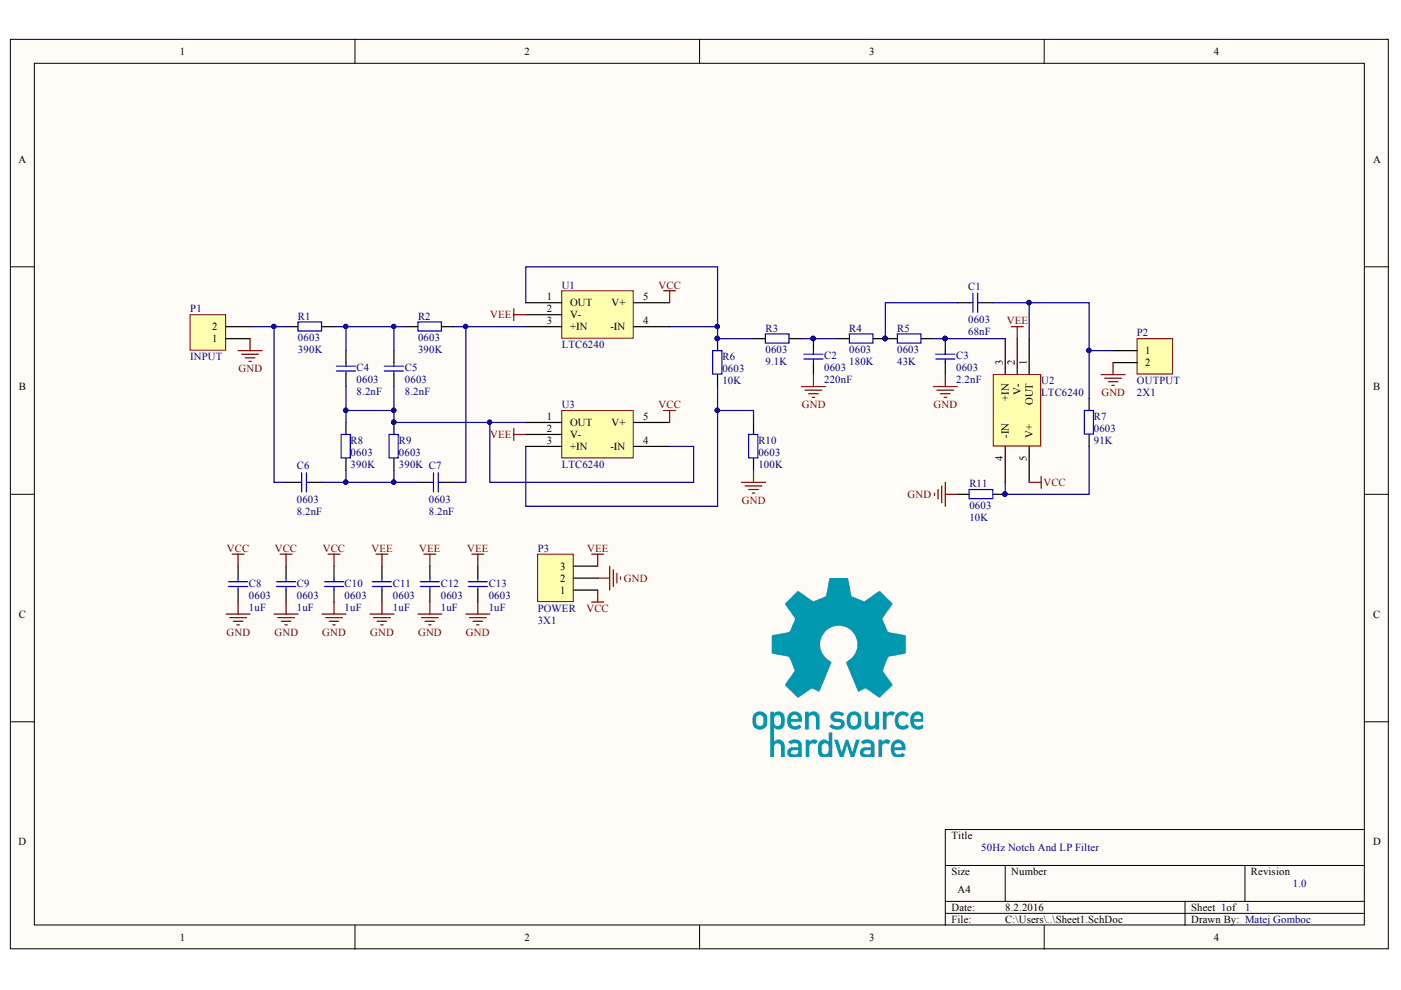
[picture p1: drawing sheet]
# Altium project PCB_Project.PrjPcb
1 sheet, 30 parts. Net scope: global (net labels, ports and power ports of the same name join across sheets).
Board file: PCB1.PcbDoc

## Sheet Sheet1.SchDoc: 50Hz Notch And LP Filter
size A4; ApprovedBy: Matej Gomboc; CheckedBy: Matej Gomboc; Author: Matej Gomboc; DrawnBy: Matej Gomboc; Engineer: Matej Gomboc; DocumentNumber: 1; Revision: 1.0; SheetNumber: 1; SheetTotal: 1

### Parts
C1  0603  value 68nF  [J1-0603]
C2  0603  value 220nF  [J1-0603]
C3  0603  value 2.2nF  [J1-0603]
C4  0603  value 8.2nF  [J1-0603]
C5  0603  value 8.2nF  [J1-0603]
C6  0603  value 8.2nF  [J1-0603]
C7  0603  value 8.2nF  [J1-0603]
C8  0603  value 1uF  [J1-0603]
C9  0603  value 1uF  [J1-0603]
C10  0603  value 1uF  [J1-0603]
C11  0603  value 1uF  [J1-0603]
C12  0603  value 1uF  [J1-0603]
C13  0603  value 1uF  [J1-0603]
P1  INPUT  [HDR1X2]
P2  OUTPUT  value 2X1  [HDR1X2]
P3  POWER  value 3X1  [HDR1X3]
R1  0603  value 390K  [1608[0603]]
R2  0603  value 390K  [1608[0603]]
R3  0603  value 9.1K  [1608[0603]]
R4  0603  value 180K  [1608[0603]]
R5  0603  value 43K  [1608[0603]]
R6  0603  value 10K  [1608[0603]]
R7  0603  value 91K  [1608[0603]]
R8  0603  value 390K  [1608[0603]]
R9  0603  value 390K  [1608[0603]]
R10  0603  value 100K  [1608[0603]]
R11  0603  value 10K  [1608[0603]]
U1  LTC6240  [LTC6240_SOT23]
U2  LTC6240  [LTC6240_SOT23]
U3  LTC6240  [LTC6240_SOT23]

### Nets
GND: C2.1 C3.1 C8.2 C9.2 C10.2 C11.2 C12.2 C13.2 P1.1 P2.2 P3.2 R10.2 R11.1
VCC: C8.1 C9.1 C10.1 P3.1 U1.5(V+) U2.5(V+) U3.5(V+)
VEE: C11.1 C12.1 C13.1 P3.3 U1.2(V-) U2.2(V-) U3.2(V-)
NetC1_1: C1.1 P2.1 R7.1 U2.1(OUT)
NetC1_2: C1.2 R4.1 R5.2
NetC2_2: C2.2 R3.1 R4.2
NetC3_2: C3.2 R5.1 U2.3(+IN)
NetC4_1: C4.1 C5.1 R8.1 R9.1 U3.1(OUT) U3.4(-IN)
NetC4_2: C4.2 C5.2 R1.2 R2.1
NetC6_1: C6.1 C7.2 R8.2 R9.2
NetC6_2: C6.2 P1.2 R1.1
NetC7_1: C7.1 R2.2 U1.3(+IN)
NetR3_2: R3.2 R6.2 U1.1(OUT) U1.4(-IN)
NetR6_1: R6.1 R10.1 U3.3(+IN)
NetR7_2: R7.2 R11.2 U2.4(-IN)
